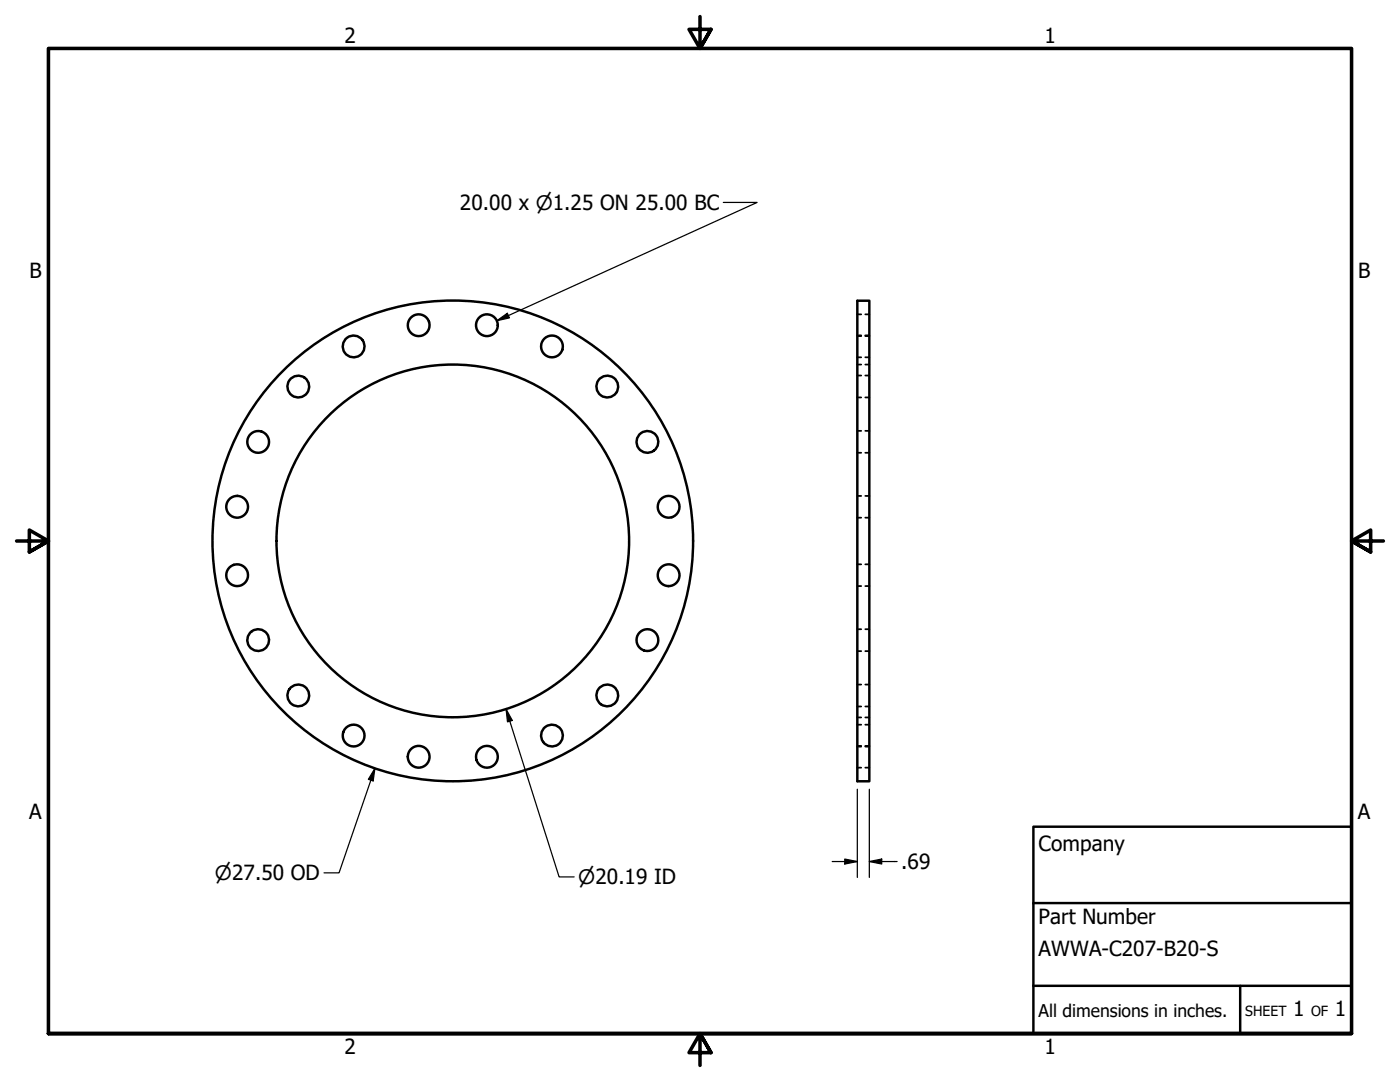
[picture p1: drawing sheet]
<svg xmlns="http://www.w3.org/2000/svg" width="279mm" height="216mm" viewBox="0 0 279 216" stroke-linecap="round" stroke-linejoin="round" font-family="sans-serif">
<!-- layer: Visible (ANSI) -->
<g fill="none" stroke="#000" stroke-width=".49">
<path d="M171.1 60h2.4v95.9h-2.4z"/>
<circle cx="59.5" cy="77.1" r="2.17"/>
<circle cx="70.6" cy="69.1" r="2.17"/>
<circle cx="83.6" cy="64.9" r="2.17"/>
<circle cx="97.2" cy="64.9" r="2.17"/>
<circle cx="110.2" cy="69.1" r="2.17"/>
<circle cx="121.2" cy="77.1" r="2.17"/>
<circle cx="51.5" cy="88.2" r="2.17"/>
<circle cx="129.2" cy="88.2" r="2.17"/>
<circle cx="47.3" cy="101.1" r="2.17"/>
<circle cx="47.3" cy="114.8" r="2.17"/>
<circle cx="90.4" cy="107.9" r="48"/>
<circle cx="90.4" cy="107.9" r="35.2"/>
<circle cx="133.4" cy="101.1" r="2.17"/>
<circle cx="133.4" cy="114.8" r="2.17"/>
<circle cx="51.5" cy="127.7" r="2.17"/>
<circle cx="59.5" cy="138.8" r="2.17"/>
<circle cx="121.2" cy="138.8" r="2.17"/>
<circle cx="129.2" cy="127.7" r="2.17"/>
<circle cx="70.6" cy="146.8" r="2.17"/>
<circle cx="83.6" cy="151" r="2.17"/>
<circle cx="97.2" cy="151" r="2.17"/>
<circle cx="110.2" cy="146.8" r="2.17"/>
</g>
<!-- layer: Hidden (ANSI) -->
<g fill="none" stroke="#000" stroke-width=".35">
<path d="M171.1 72.7h.8M171.1 71.3h.8M171.1 66.9h.8M171.1 79.3h.8M171.1 74.9h.8M171.1 67.1h.8M171.1 62.7h.8M172.7 72.7h.8M172.7 71.3h.8M172.7 66.9h.8M172.7 79.3h.8M172.7 74.9h.8"/>
<path d="M172.7 67.1h.8M172.7 62.7h.8M171.1 90.3h.8M171.1 86h.8M171.1 99h.8M172.7 90.3h.8M172.7 86h.8M172.7 99h.8M171.1 103.3h.8M171.1 116.9h.8M171.1 112.6h.8M172.7 103.3h.8"/>
<path d="M172.7 116.9h.8M172.7 112.6h.8M171.1 129.9h.8M171.1 125.6h.8M171.1 136.6h.8M172.7 129.9h.8M172.7 125.6h.8M172.7 136.6h.8M171.1 143.2h.8M171.1 141h.8M171.1 149h.8M171.1 144.6h.8"/>
<path d="M171.1 153.2h.8M171.1 148.8h.8M172.7 143.2h.8M172.7 141h.8M172.7 149h.8M172.7 144.6h.8M172.7 153.2h.8M172.7 148.8h.8"/>
</g>
<!-- layer: Border (ANSI) -->
<path d="M139.7 3.3v6.4l-2.2-3.8h4.4l-2.2 3.8 2.2-3.8M3.3 107.9h6.4l-3.8-2.1v4.3l3.8-2.2-3.8 2.2M276.1 107.9h-6.4l3.8-2.1v4.3l-3.8-2.2 3.8 2.2M9.7 206.2v-196.5h260v196.5h-260h260M141.9 210l-2.2-3.8 2.2 3.8h-4.4l2.2-3.8v6.4" fill="none" stroke="#000" stroke-width=".71"/>
<!-- layer: Title (ANSI) -->
<path d="M206.2 165h63.5v41.2h-63.5zM206.2 196.7h63.5M206.2 180.2h63.5M247.5 196.7v9.5" fill="none" stroke="#000" stroke-width=".49"/>
<!-- layer: Dimension (ANSI) -->
<path d="M144.4 40.4h6.7l-51.9 23.6M99.2 64l2-1.5 .5 .9zM74.8 153.3l-.3 2.5-1-.3zM74.8 153.3l-7.1 20.9h-3M101 141.5l1.2 2.3-.9 .2zM101 141.5l10.6 33.5h3M171.1 157.5v17.6M173.5 157.5v17.6M166.1 171.9h5M168.6 171.4l2.5 .5-2.5 .5zM173.5 171.9l2.5-.5v1zM173.5 171.9h5.5" fill="none" stroke="#000" stroke-width=".25"/>
<g fill="#000">
<path d="M99.2 64l2-1.5 .5 .9z" fill-rule="evenodd"/>
<path d="M74.8 153.3l-.3 2.5-1-.3z" fill-rule="evenodd"/>
<path d="M101 141.5l1.2 2.3-.9 .2z" fill-rule="evenodd"/>
<path d="M168.6 171.4l2.5 .5-2.5 .5z" fill-rule="evenodd"/>
<path d="M173.5 171.9l2.5-.5v1z" fill-rule="evenodd"/>
</g>
<g font-size="4.2">
<text x="68.7" y="8.6">2</text>
<text x="208.4" y="8.6">1</text>
<text x="91.8" y="41.9">20.00 x ⌀1.25 ON 25.00 BC</text>
<text x="5.9" y="55.5">B</text>
<text x="271" y="55.5">B</text>
<text x="5.8" y="163.4">A</text>
<text x="271" y="163.4">A</text>
<text x="179.8" y="173.4">.69</text>
<text x="207.3" y="169.8">Company</text>
<text x="207.3" y="184.4">Part Number</text>
<text x="207.3" y="190.7">AWWA-C207-B20-S</text>
<text x="258.1" y="202.8">1</text>
<text x="266.4" y="202.8">1</text>
<text x="68.7" y="210.3">2</text>
<text x="208.4" y="210.3">1</text>
</g>
<g font-size="4">
<text x="42.9" y="175.6">⌀27.50 OD</text>
<text x="115.4" y="176.5">⌀20.19 ID</text>
</g>
<text font-size="3.5" x="207.3" y="202.9">All dimensions in inches.</text>
<g font-size="2.8">
<text x="248.5" y="202.8">SHEET</text>
<text x="261.7" y="202.8">OF</text>
</g>
</svg>
